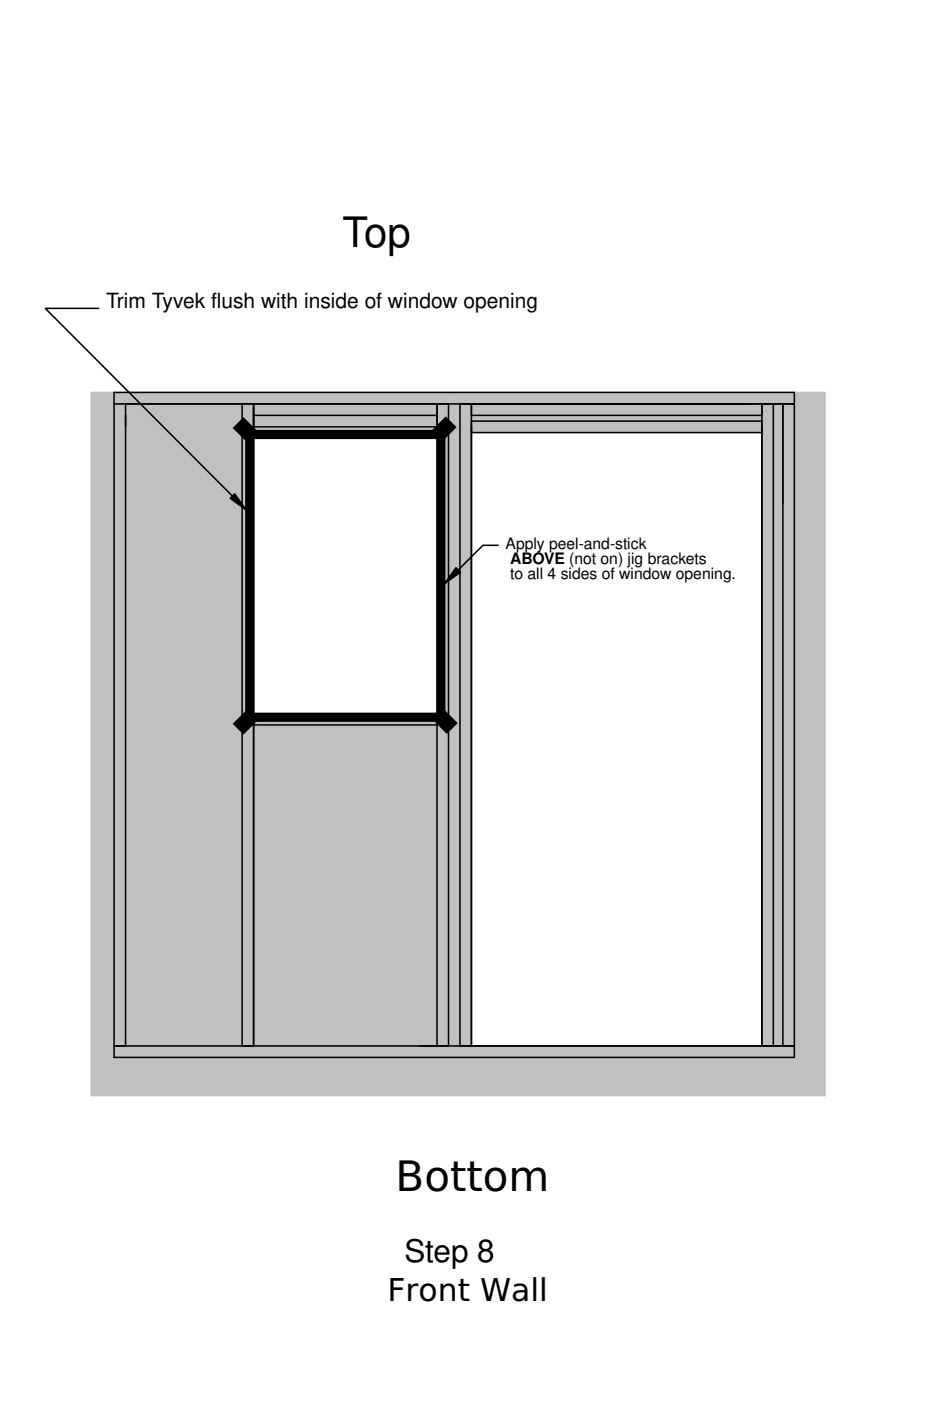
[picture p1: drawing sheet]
<svg xmlns="http://www.w3.org/2000/svg" width="152mm" height="229mm" viewBox="0 0 152 229" stroke-linecap="round" stroke-linejoin="round" font-family="sans-serif">
<path d="M41.4 71.5v44.9h29.9v-44.9zM76.9 70.6h47.4v100.1h-47.4zM14.9 64h119.7v114.8h-119.7z" fill-rule="evenodd" fill="#c0c0c0"/>
<path d="M14.9 64h119.7v114.8h-119.7zM41.4 71.5h29.9v44.9h-29.9z" fill="none" stroke="#c0c0c0" stroke-width=".25"/>
<g fill="none" stroke="#000" stroke-width=".25">
<path d="M16.1 50.3h-8.7l32.7 32.9M18.6 65.9h111v-1.9h-111v108.5h111v-106.5M20.5 65.9v104.8M39.5 65.9v104.8M40.1 71.5h32.5v44.9h-32.5zM41.4 65.9v104.8M41.4 70.3h29.9M41.4 67.8h29.9M41.4 69.6h29.9M71.3 65.9v104.8M73.2 65.9v104.8M75.1 65.9v104.8"/>
<path d="M76.9 65.9v104.8M76.9 67.8h47.4M76.9 68.7h47.4M76.9 70.6h47.4M124.3 65.9v104.8M126.2 65.9v104.8M127.7 65.9v104.8M81.3 89h-2.5l-6.2 6.2M41.4 117.7h29.9M41.4 118.3h29.9M18.6 170.7h111"/>
</g>
<g fill="#000">
<path d="M37.6 81.3l.7-.7 1.8 2.6zM74.4 92.6l.7 .8-2.5 1.8z"/>
<path d="M39.7 68.1l2.7 2.6-1.8 1.8-2.6-2.7z" fill-rule="evenodd"/>
<path d="M41.4 70.3h29.9v1.2h-29.9z" fill-rule="evenodd"/>
<path d="M71.3 71.5h1.3v44.9h-1.3z" fill-rule="evenodd"/>
<path d="M70.1 70.6l2.6-2.7 1.8 1.8-2.7 2.7z" fill-rule="evenodd"/>
<path d="M41.4 116.4h29.9v1.3h-29.9z" fill-rule="evenodd"/>
<path d="M40.1 71.5h1.3v44.9h-1.3z" fill-rule="evenodd"/>
<path d="M38 118.1l2.6-2.6 1.8 1.7-2.7 2.7z" fill-rule="evenodd"/>
<path d="M72 115.3l2.7 2.7-1.8 1.8-2.6-2.7z" fill-rule="evenodd"/>
</g>
<path d="M37.6 81.3l.7-.7 1.8 2.6zM74.4 92.6l.7 .8-2.5 1.8z" fill="#000" stroke="#000" stroke-width=".25"/>
<path d="M18.6 65.9h1.9" fill="none" stroke="#a0a0a4" stroke-width=".25"/>
<g font-size="6.8">
<text x="55.9" y="40.3">Top</text>
<text x="64.6" y="194.4">Bottom</text>
</g>
<g font-size="5.1">
<text x="66" y="206">Step 8</text>
<text x="63.2" y="212.3">Front Wall</text>
</g>
<text font-size="3.4" x="17.3" y="50.3">Trim Tyvek flush with inside of window opening</text>
<g font-size="2.6">
<text x="82.5" y="89.6">Apply peel-and-stick</text>
<text x="83.2" y="92.1">ABOVE (not on) jig brackets</text>
<text x="83.2" y="94.5">to all 4 sides of window opening.</text>
</g>
</svg>
